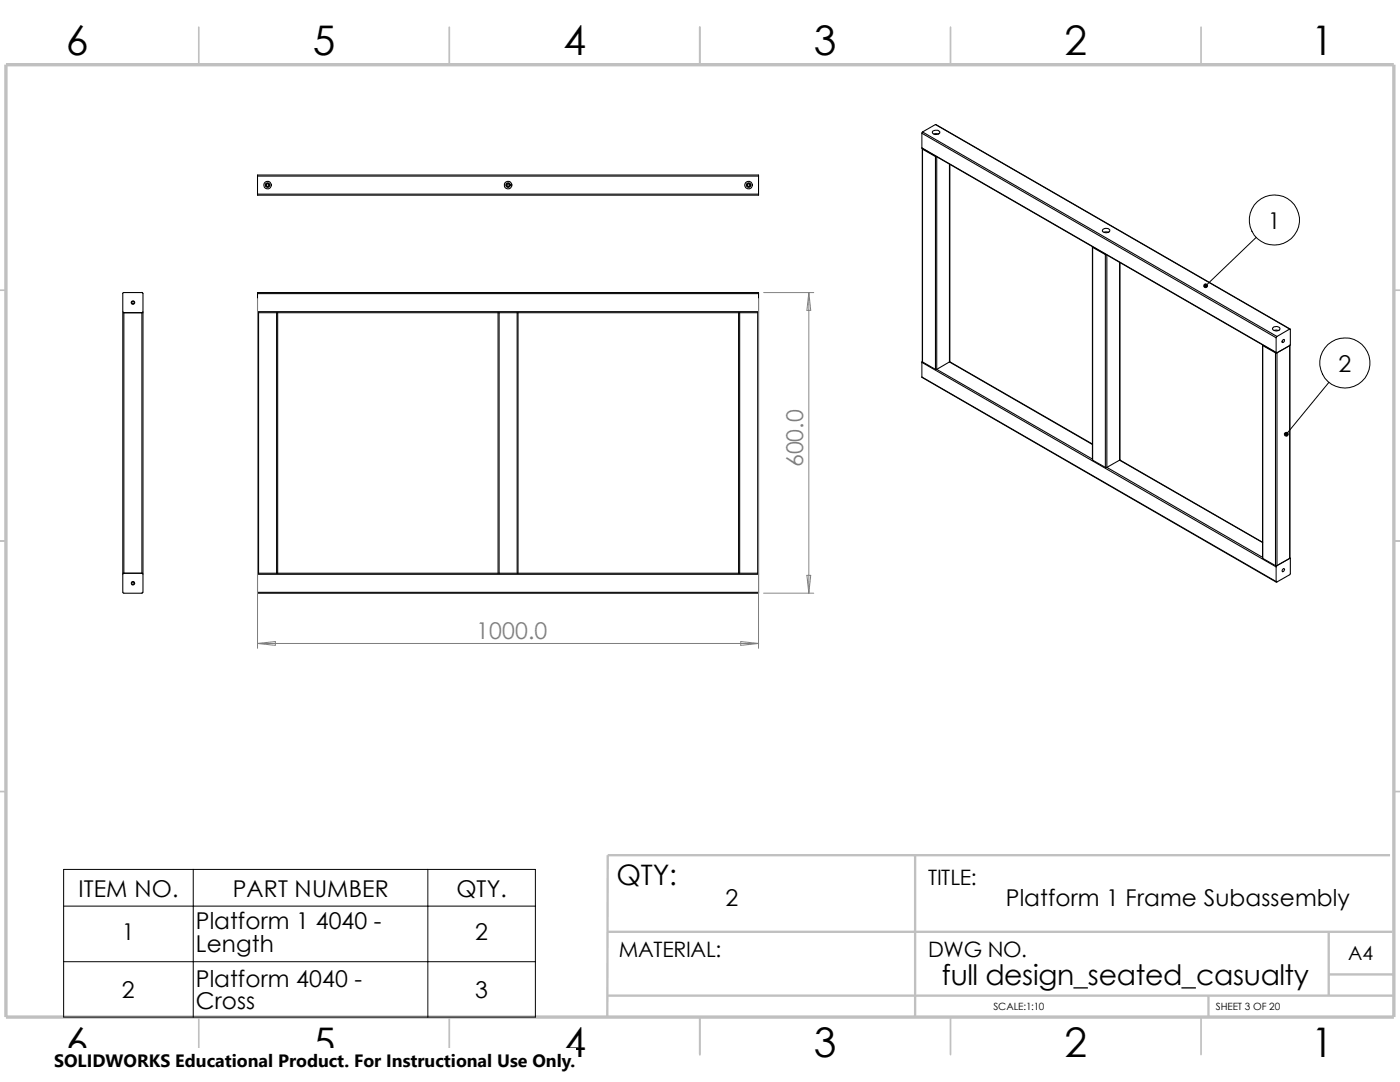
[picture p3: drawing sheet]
<svg xmlns="http://www.w3.org/2000/svg" width="279mm" height="216mm" viewBox="0 0 279 216" stroke-linecap="round" stroke-linejoin="round" font-family="sans-serif">
<g fill="none" stroke="#c0c0c0" stroke-width=".34">
<path d="M39.7 5.4v7.5M89.7 5.4v7.5M139.7 5.4v7.5M189.7 5.4v7.5M239.7 5.4v7.5M-.1 57.9h1.3M278.2 57.9h1.2M-.1 107.9h1.3M278.2 107.9h1.2M-.1 157.9h1.3M278.2 157.9h1.2M39.7 202.9v7.5"/>
<path d="M89.7 202.9v7.5M139.7 202.9v7.5M189.7 202.9v7.5M239.7 202.9v7.5"/>
</g>
<path d="M182.6 170.6v32.3M277.4 170.6h-156.1l-.1 32.3M121.2 198.7h157M121.2 185.9h156.7M241.2 198.7v4.2M265.2 185.9v12.8M265.2 194.4h13" fill="none" stroke="#c0c0c0" stroke-width=".47"/>
<path d="M1.2 12.9h277v190h-277z" fill="none" stroke="#c0c0c0" stroke-width=".68" stroke-linecap="butt"/>
<g fill="none" stroke="#000" stroke-width=".21">
<path d="M51.4 35.1v3.6M51.4 38.7h100M51.4 35.1h100M51.4 35.1v-.2h100v.2M151.4 35.1v3.6M151.4 38.7v.2h-100v-.2M184 29.5l70.7 40.9M184 26.6l70.7 40.8M184 29.5l70.7 40.8M184 26.6v2.9M184.1 29.6v.2M184.1 29.7v42.5"/>
<path d="M184.1 26.3l-.1 .3M184.1 26.3l70.7 40.8M184.1 29.8l2.6 1.4M184.1 29.8v42.4M186.1 26.2l.3-.1a.72 .72 0 0 1 1.1 .4v.1a.8 .8 0 0 1-1.4-.3zM186.4 26.8h.8M186.7 24.8l70.8 40.9M186.7 31.2h.2M186.7 24.8l-2.6 1.5M186.7 24.8l70.7 40.9M186.7 31.2v42.5M186.9 31.3v42.4"/>
<path d="M189.5 32.8v39.4M189.6 32.8l-.1 39.4M24.5 58.6v3.6l.2 .2M28.3 58.3l.2 .3v3.6l-.2 .2M28.3 58.4h-3.7l-.1 .2M51.4 58.6h100M51.4 58.6v3.6M151.4 58.6v3.6M151.4 58.6v-.2h-100v.2M218 49.2l.1 .2M218 49.3l.1 42.5M218.1 49.4l2.5 1.4"/>
<path d="M218.1 49.4v42.4M220.1 45.8l.1-.1a.82 .82 0 0 1 1.3 .4 .86 .86 0 0 1-1.5-.1zM220.3 46.4h.9M220.6 50.8h.2M220.6 50.8v42.5M220.9 50.9v42.4M223.4 52.4v39.4M223.5 52.4l-.1 39.4M24.7 62.4h-.2v52h.2M24.7 62.4h3.6M24.7 62.4v52M28.3 62.4h.2v52h-.2"/>
<path d="M28.3 62.4v52M51.4 62.2h100M51.4 62.4v52M51.4 62.2v.2M51.4 62.4h.2M51.6 62.4h3.6M51.6 62.4v52M55.2 62.4h.2M55.2 62.4v52M55.4 62.4h44M55.4 62.4v52M99.4 62.4v52"/>
<path d="M99.4 62.4h.2M99.6 62.4h3.6M99.6 62.4v52M103.2 62.4v52M103.2 62.4h.2M103.4 62.4h44M103.4 62.4v52M147.4 62.4h.2M147.4 62.4v52M147.6 62.4h3.6M147.6 62.4v52M151.2 62.4v52"/>
<path d="M151.2 62.4h.2M151.4 62.4v52M151.4 62.2v.2M184 75.2l70.7 41M184 72.3v2.9M184 72.3l70.7 40.8M184 75.2l70.7 40.8M184.1 72.1l-.1 .2M184.1 72.2l2.6 1.5M186.7 73.7h.2M186.9 73.7l31.1 17.9M189.5 72.2l28.5 16.5"/>
<path d="M189.5 72.2l-2.6 1.5M189.5 72.2l28.5 16.4M252 69v-.2v42.6M252 69l2.6 1.4M252 69v42.4M254 65.5a.85 .85 0 0 1 1.4 .2 .83 .83 0 0 1-.8 .3 .83 .83 0 0 1-.6-.5zM254.3 66h.8M254.6 70.4h.2M254.6 70.4v42.5M254.7 70.3l.1 .1M254.7 67.4v2.9M254.8 70.4v42.5"/>
<path d="M254.8 67.1l-.1 .3M256 67.8l.2-.1a.32 .32 0 0 1 .1 .5 .32 .32 0 0 1-.4 .1zM257.4 69l-2.6 1.4M257.4 65.7l-2.6 1.4M257.4 69v42.4M257.4 65.7h.1v3.1l-.1 .2M257.4 68.9v42.4M218.1 91.8l2.5 1.5M220.6 93.3h.3M220.9 93.3l31.1 17.9M223.4 91.8l28.6 16.4M223.4 91.8l-2.5 1.5"/>
<path d="M223.5 91.8l28.5 16.4M24.5 114.6v3.6l.1 .2h3.7l.2-.2M24.7 114.4h3.6M24.7 114.4l-.2 .2M28.3 114.4l.2 .2v3.6M51.4 114.4h.2M51.4 114.6v3.6M51.4 114.6h100M51.4 118.2h100M51.4 114.4v.2M51.4 118.2v.2h100v-.2M51.6 114.4h3.6"/>
<path d="M55.2 114.4h.2M55.4 114.4h44M99.4 114.4h.2M99.6 114.4h3.6M103.2 114.4h.2M103.4 114.4h44M147.4 114.4h.2M147.6 114.4h3.6M151.2 114.4h.2M151.4 114.6v3.6M151.4 114.4v.2M252 111.4l2.6 1.5"/>
<path d="M254.6 112.9h.2M254.7 113.1v2.9M254.8 112.9l-.1 .2M256.1 113.5h.1a.32 .32 0 0 1 .1 .4 .32 .32 0 0 1-.4 .1zM257.4 111.4l-2.6 1.5M257.4 111.4h.1v3.2l-2.7 1.6-.1-.2M257.4 111.3v.1M257.4 111.4h.1"/>
<circle cx="53.4" cy="36.9" r=".35"/>
<circle cx="53.4" cy="36.9" r=".75"/>
<circle cx="53.4" cy="36.9" r=".27"/>
<circle cx="53.4" cy="36.9" r=".45"/>
<circle cx="101.4" cy="36.9" r=".25"/>
<circle cx="101.4" cy="36.9" r=".34"/>
<circle cx="101.4" cy="36.9" r=".75"/>
<circle cx="101.4" cy="36.9" r=".45"/>
<circle cx="149.4" cy="36.9" r=".25"/>
<circle cx="149.4" cy="36.9" r=".34"/>
<circle cx="149.4" cy="36.9" r=".75"/>
<circle cx="149.4" cy="36.9" r=".45"/>
<circle cx="26.5" cy="60.4" r=".24"/>
<circle cx="26.5" cy="60.4" r=".34"/>
<circle cx="26.5" cy="116.4" r=".35"/>
<circle cx="26.5" cy="116.4" r=".26"/>
</g>
<g fill="none" stroke="#000" stroke-width=".2">
<path d="M250.7 47.4l-10.1 9.6M265.2 76.3l-8.5 10.4M12.7 173.5h94.1v29.4h-94.1zM38.6 173.5v29.4M85.4 173.5v29.4M12.7 180.8h94.1M12.7 191.9h94.1"/>
<circle cx="254.3" cy="43.9" r="5"/>
<circle cx="268.4" cy="72.4" r="5"/>
</g>
<path d="M51.4 59.6v69.8M151.4 59.6v69.8M152.4 58.4h10M161.4 58.4v60M161.4 58.4l.4 3.5h-.8zM152.4 118.4h10M161 114.8h.8l-.4 3.6zM51.4 128.4h100M51.4 128.4l3.5-.4v.8zM147.8 128l3.6 .4-3.6 .4z" fill="none" stroke="#808080" stroke-width=".2"/>
<g fill="#000" stroke="#000" stroke-width=".2">
<circle cx="240.6" cy="57" r=".38"/>
<circle cx="256.7" cy="86.7" r=".39"/>
</g>
<path d="M10.8 209.2h104.1v6.7h-104.1z" fill="#fff"/>
<g font-size="8.1">
<text x="13.2" y="10.9">6</text>
<text x="62.4" y="10.9">5</text>
<text x="112.4" y="10.9">4</text>
<text x="162.4" y="10.9">3</text>
<text x="212.4" y="10.9">2</text>
<text x="261.7" y="10.9">1</text>
<text x="13.2" y="210.9">6</text>
<text x="62.4" y="210.9">5</text>
<text x="112.4" y="210.9">4</text>
<text x="162.4" y="210.9">3</text>
<text x="212.4" y="210.9">2</text>
<text x="261.7" y="210.9">1</text>
</g>
<g font-size="5.6">
<text x="123" y="176.7">QTY:</text>
<text x="188" y="196.5">full design_seated_casualty</text>
</g>
<g font-size="4.6">
<text x="253" y="45.6">1</text>
<text x="267.1" y="74.2">2</text>
<text x="15.7" y="178.9">ITEM NO.</text>
<text x="46.5" y="178.9">PART NUMBER</text>
<text x="91.1" y="178.9">QTY.</text>
<text x="39.1" y="185.4">Platform 1 4040 -</text>
<text x="144.8" y="180.8">2</text>
<text x="200.8" y="180.8">Platform 1 Frame Subassembly</text>
<text x="24.3" y="187.7">1</text>
<text x="39.1" y="189.9">Length</text>
<text x="94.8" y="187.7">2</text>
<text x="39.1" y="196.9">Platform 4040 -</text>
<text x="24.3" y="199.2">2</text>
<text x="39.1" y="201.4">Cross</text>
<text x="94.8" y="199.2">3</text>
</g>
<g font-size="4.6" fill="#808080">
<text x="160.3" y="93.3" transform="rotate(-90 160.3 93.3)">600.0</text>
<text x="95" y="127.5">1000.0</text>
</g>
<g font-size="4.2">
<text x="185.2" y="176.7">TITLE:</text>
<text x="123.5" y="191">MATERIAL:</text>
<text x="185.2" y="191">DWG NO.</text>
</g>
<text font-size="3.9" x="269.1" y="191.5">A4</text>
<text font-size="3.6" x="10.8" y="213">SOLIDWORKS Educational Product. For Instructional Use Only.</text>
<g font-size="2">
<text x="198.2" y="201.6">SCALE:1:10</text>
<text x="242.7" y="201.6">SHEET 3 OF 20</text>
</g>
</svg>
